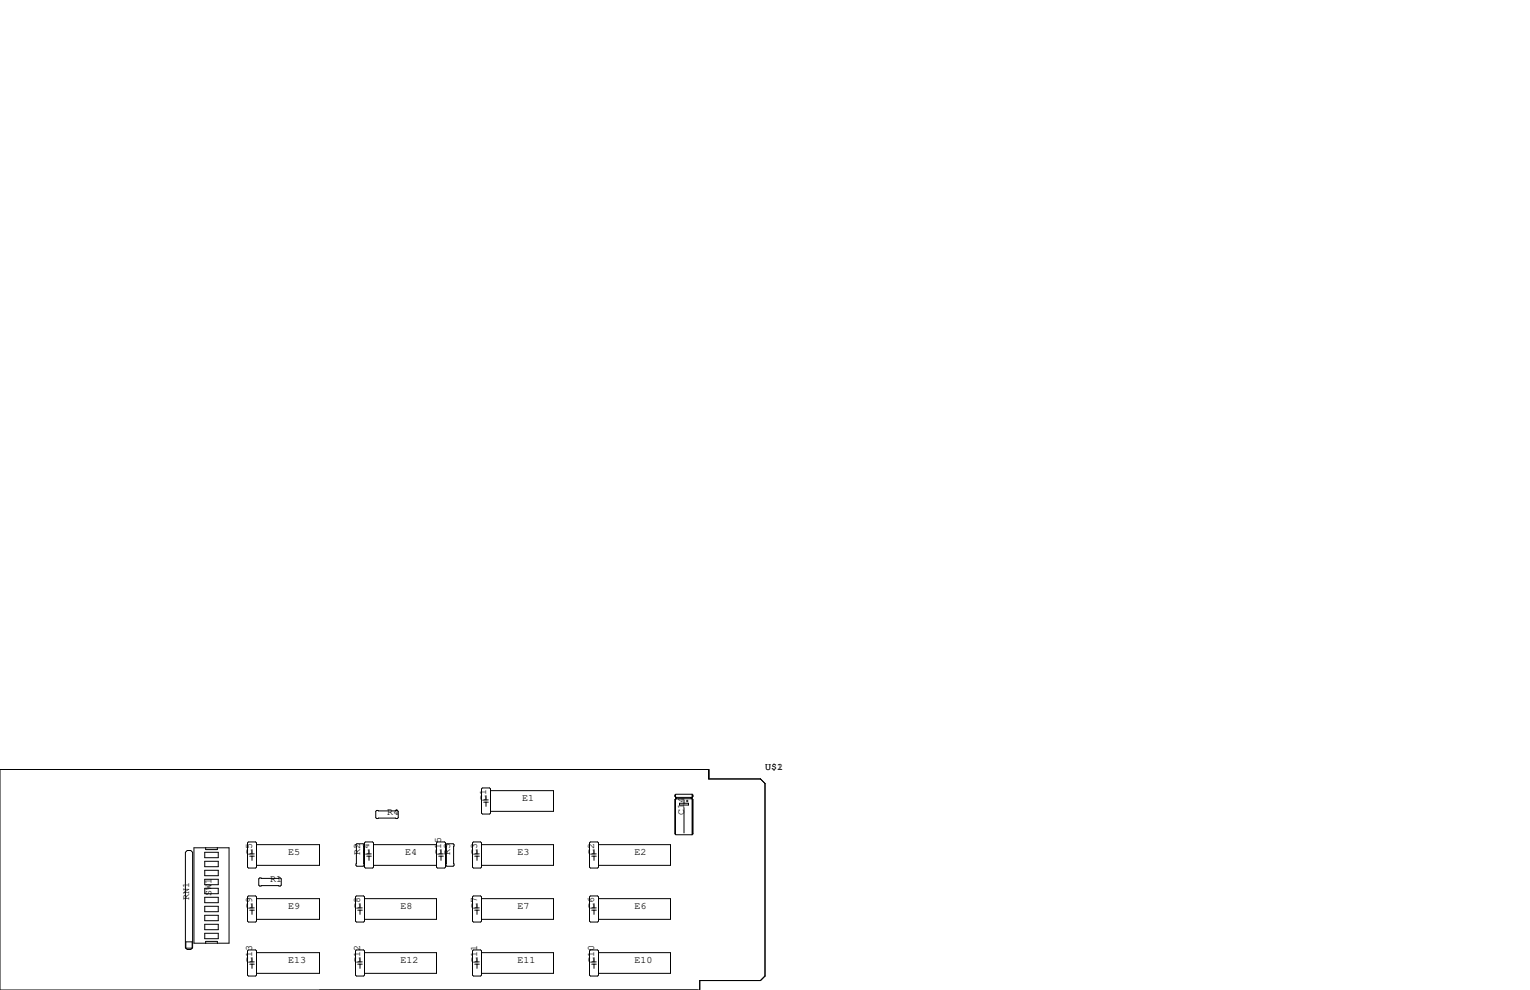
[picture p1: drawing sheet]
<svg xmlns="http://www.w3.org/2000/svg" width="432mm" height="279mm" viewBox="0 0 432 279" stroke-linecap="round" stroke-linejoin="round" font-family="sans-serif">
<g fill="none" stroke="#000" stroke-width=".28">
<path d="M0 217.2h200v2.6h14.6l1.3 1.3v54.4l-1.3 1.2h-17.1v2.7h-197.5zM54.7 239.3h9.9v26.9h-9.9zM58 239.3v.5h3.3v-.5M70.1 237.6h2l.3 .3v6.8l-.3 .3h-2l-.2-.3v-6.8zM71.1 239.8v1.2M72.4 238.4h17.8v5.8h-17.8M100.5 238.4l.2-.3h1.8l.2 .3v5.8l-.2 .3h-1.8l-.2-.3zM103.1 237.6h2.1l.2 .3v6.8l-.2 .3h-2.1l-.2-.3v-6.8zM104.1 239.8v1.2M105.4 238.4h17.8M106.3 228.7h5.8l.3 .3v1.8l-.3 .2h-5.8l-.3-.2v-1.8zM123.4 237.6h2.1l.2 .3v6.8l-.2 .3h-2.1l-.2-.3v-6.8z"/>
<path d="M124.5 239.8v1.2M125.9 238.4l.2-.3h1.8l.2 .3v5.8l-.2 .3h-1.8l-.2-.3zM133.6 237.6h2l.3 .3v6.8l-.3 .3h-2l-.2-.3v-6.8zM134.6 239.8v1.2M135.9 238.4h20.3v5.8h-20.3M136.1 222.4h2.1l.2 .2v6.9l-.2 .2h-2.1l-.2-.2v-6.9zM136.5 225.8h1.3M136.5 226.4h1.3M137.2 224.5v1.3M137.2 226.4v1.2M138.4 223.1h17.8v5.9h-17.8M166.4 237.9l.2-.3h2.1l.2 .3v6.8l-.2 .3h-2.1l-.2-.3z"/>
<path d="M167.6 239.8v1.2M168.9 238.4h20.3v5.8h-20.3M190.5 224.4v.4l.3 .2M190.5 225.7v9.6l.3 .3h4.5M190.5 224.4l.1 .4M190.5 225.7l.1 9.6M190.6 224.3v.6M190.6 225.6v9.9M190.8 225.4h4.5l.3 .3v9.6l-.3 .3M190.8 225v.4M190.8 225.4l-.3 .3M190.9 225v.4"/>
<path d="M191.8 226.7h2.5v.5h-2.5zM193 225.8v.9M193 228v7.1M193.7 226.1h.5M193.9 225.8v.5M195.1 225v.4M195.2 225.2v.1M195.3 224.2h-4.5l-.3 .2M195.3 224.2l.3 .2v.4l-.3 .2h-4.5M195.3 224.2v11.4M195.5 224.4v.4M195.5 225.7v9.6"/>
<path d="M52.8 240h1l.6 .5v27l-.6 .5h-1l-.5-.5v-27zM57.8 240.5h3.8v1.6h-3.8zM57.8 243.1h3.8v1.5h-3.8zM57.8 245.6h3.8v1.5h-3.8zM57.8 248.2h3.8v1.5h-3.8zM57.8 250.7h3.8v1.5h-3.8zM57.8 253.2h3.8v1.6h-3.8zM57.8 255.8h3.8v1.5h-3.8zM57.8 258.3h3.8v1.5h-3.8zM69.9 253.1l.2-.2h2l.3 .2v6.9l-.3 .2h-2l-.2-.2zM70.5 241h1.3M70.5 241.6h1.3"/>
<path d="M70.5 256.2h1.3M70.5 256.9h1.3M71.1 241.6v1.2M71.1 255v1.2M71.1 256.9v1.2M72.4 253.6h17.8v5.9h-17.8M73 248l.3-.2h5.8l.3 .2v1.8l-.3 .3h-5.8l-.3-.3zM100.3 253.1l.3-.2h2l.3 .2v6.9l-.3 .2h-2l-.3-.2zM101 256.2h1.2M101 256.9h1.2M101.6 255v1.2M101.6 256.9v1.2"/>
<path d="M102.9 253.6h20.3v5.9h-20.3M103.5 241h1.3M103.5 241.6h1.3M104.1 241.6v1.2M105.4 244.2h17.8M123.8 241h1.3M123.8 241.6h1.3M124.5 241.6v1.2M133.4 253.1l.2-.2h2l.3 .2v6.9l-.3 .2h-2l-.2-.2zM134 241h1.3M134 241.6h1.3M134 256.2h1.3"/>
<path d="M134 256.9h1.3M134.6 241.6v1.2M134.6 255v1.2M134.6 256.9v1.2M135.9 253.6h20.3v5.9h-20.3M166.4 253.1l.2-.2h2.1l.2 .2v6.9l-.2 .2h-2.1l-.2-.2zM167 241h1.3M167 241.6h1.3M167 256.2h1.3M167 256.9h1.3M167.6 241.6v1.2M167.6 255v1.2"/>
<path d="M167.6 256.9v1.2M168.9 253.6h20.3v5.9h-20.3M52.5 265.8h1.7v1.8h-1.7zM57.8 263.4h3.8v1.5h-3.8zM57.8 260.9h3.8v1.5h-3.8zM58 266.2v-.5h3.3v.5M69.9 268.4l.2-.3h2l.3 .3v6.8l-.3 .3h-2l-.2-.3zM70.5 271.5h1.3M70.5 272.1h1.3M71.1 270.3v1.2M71.1 272.1v1.2M72.4 268.9h17.8v5.8h-17.8"/>
<path d="M100.3 268.4l.3-.3h2l.3 .3v6.8l-.3 .3h-2l-.3-.3zM101 271.5h1.2M101 272.1h1.2M101.6 270.3v1.2M101.6 272.1v1.2M102.9 268.9h20.3v5.8h-20.3M133.4 268.4l.2-.3h2l.3 .3v6.8l-.3 .3h-2l-.2-.3zM134 271.5h1.3M134 272.1h1.3M134.6 270.3v1.2M134.6 272.1v1.2M135.9 268.9h20.3v5.8h-20.3"/>
<path d="M166.4 268.4l.2-.3h2.1l.2 .3v6.8l-.2 .3h-2.1l-.2-.3zM167 271.5h1.3M167 272.1h1.3M167.6 270.3v1.2M167.6 272.1v1.2M168.9 268.9h20.3v5.8h-20.3"/>
</g>
<g font-size="2.8">
<text x="215.9" y="217.2">U$1</text>
<text x="215.9" y="217.2">U$2</text>
<text x="137.2" y="226.1" transform="rotate(-90 137.2 226.1)">C1</text>
<text x="147.3" y="226.1">E1</text>
<text x="109.2" y="229.9">R4</text>
<text x="193" y="229.9" transform="rotate(-90 193 229.9)">C14</text>
<text x="71.1" y="241.3" transform="rotate(-90 71.1 241.3)">C5</text>
<text x="81.3" y="241.3">E5</text>
<text x="101.6" y="241.3" transform="rotate(-90 101.6 241.3)">R2</text>
<text x="104.1" y="241.3" transform="rotate(-90 104.1 241.3)">C4</text>
<text x="114.3" y="241.3">E4</text>
<text x="124.5" y="241.3" transform="rotate(-90 124.5 241.3)">C15</text>
<text x="127" y="241.3" transform="rotate(-90 127 241.3)">R3</text>
<text x="134.6" y="241.3" transform="rotate(-90 134.6 241.3)">C3</text>
<text x="146" y="241.3">E3</text>
<text x="167.6" y="241.3" transform="rotate(-90 167.6 241.3)">C2</text>
<text x="179.1" y="241.3">E2</text>
<text x="76.2" y="248.9">R1</text>
<text x="53.3" y="254" transform="rotate(-90 53.3 254)">RN1</text>
<text x="59.7" y="252.7" transform="rotate(-90 59.7 252.7)">SW1</text>
<text x="71.1" y="256.5" transform="rotate(-90 71.1 256.5)">C9</text>
<text x="81.3" y="256.5">E9</text>
<text x="101.6" y="256.5" transform="rotate(-90 101.6 256.5)">C8</text>
<text x="113" y="256.5">E8</text>
<text x="134.6" y="256.5" transform="rotate(-90 134.6 256.5)">C7</text>
<text x="146" y="256.5">E7</text>
<text x="167.6" y="256.5" transform="rotate(-90 167.6 256.5)">C6</text>
<text x="179.1" y="256.5">E6</text>
<text x="71.1" y="271.8" transform="rotate(-90 71.1 271.8)">C13</text>
<text x="81.3" y="271.8">E13</text>
<text x="101.6" y="271.8" transform="rotate(-90 101.6 271.8)">C12</text>
<text x="113" y="271.8">E12</text>
<text x="134.6" y="271.8" transform="rotate(-90 134.6 271.8)">C11</text>
<text x="146" y="271.8">E11</text>
<text x="167.6" y="271.8" transform="rotate(-90 167.6 271.8)">C10</text>
<text x="179.1" y="271.8">E10</text>
</g>
</svg>
